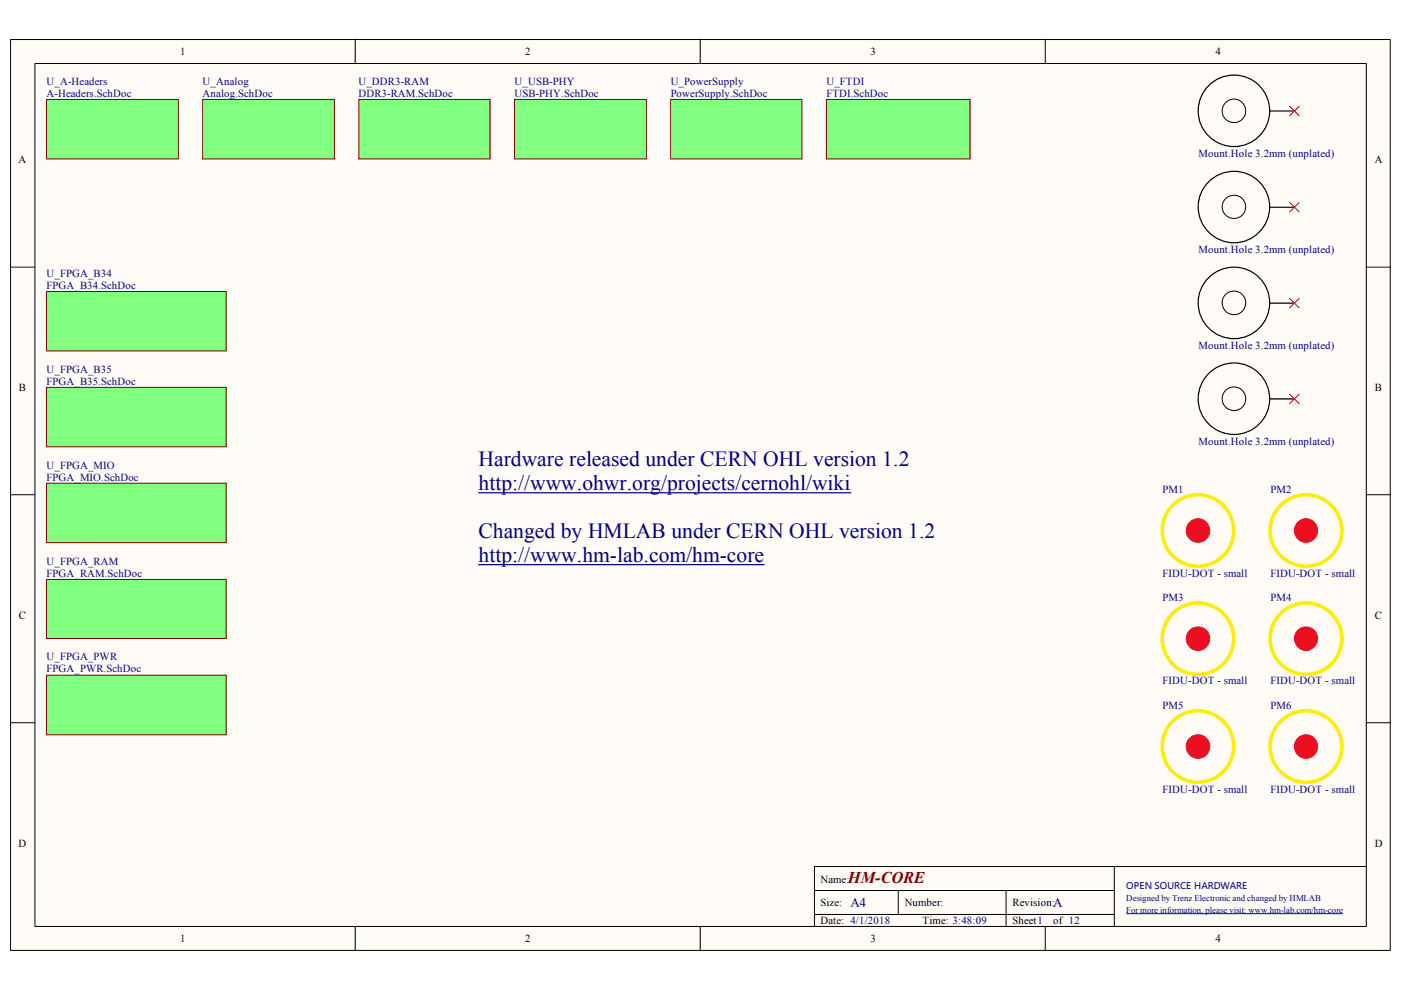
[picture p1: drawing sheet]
<svg xmlns="http://www.w3.org/2000/svg" width="297mm" height="210mm" viewBox="0 0 297 210" stroke-linecap="round" stroke-linejoin="round" font-family="sans-serif">
<path d="M2.3 8.5h292.5v193h-292.5z" fill="#fffcf8"/>
<path d="M2.2 8.4h292.6v193.1h-292.6z" fill="none" stroke="#000" stroke-width=".21"/>
<path d="M7.5 13.5h282.2v182.9h-282.2z" fill="#fffcf8"/>
<g fill="none" stroke="#000" stroke-width=".21">
<path d="M7.4 13.5h282.3v182.9h-282.3zM75.3 8.3v5.1M148.5 8.3v5.1M221.6 8.3v5.1M2.2 56.6h5.1M289.7 56.6h5.1M2.2 104.9h5.1M289.7 104.9h5.1M2.2 153.2h5.1M289.7 153.2h5.1M75.3 196.4v5.2M148.5 196.4v5.2"/>
<path d="M172.7 188.8h63.6M172.7 193.9h63.6M190.5 188.8v5.1M213.3 188.8v7.6M221.6 196.4v5.2M236.3 183.7v12.7M289.7 183.7h-117v12.7"/>
</g>
<path d="M238.8 193.7h45.9" fill="none" stroke="#000080" stroke-width=".21"/>
<path d="M9.9 21.2h27.9v12.5h-27.9z" fill="#80ff80"/>
<path d="M9.9 21.1h27.9v12.6h-27.9z" fill="none" stroke="#800000" stroke-width=".21"/>
<path d="M43 21.2h27.9v12.5h-27.9z" fill="#80ff80"/>
<path d="M43 21.1h27.9v12.6h-27.9z" fill="none" stroke="#800000" stroke-width=".21"/>
<path d="M76.2 21.2h27.7v12.5h-27.7z" fill="#80ff80"/>
<path d="M76.1 21.1h27.8v12.6h-27.8z" fill="none" stroke="#800000" stroke-width=".21"/>
<path d="M9.9 61.9h38.1v12.5h-38.1z" fill="#80ff80"/>
<path d="M9.9 61.8h38.1v12.6h-38.1z" fill="none" stroke="#800000" stroke-width=".21"/>
<path d="M9.9 82.2h38.1v12.5h-38.1z" fill="#80ff80"/>
<path d="M9.9 82.1h38.1v12.6h-38.1z" fill="none" stroke="#800000" stroke-width=".21"/>
<path d="M9.9 102.5h38.1v12.6h-38.1z" fill="#80ff80"/>
<path d="M9.9 102.4h38.1v12.7h-38.1z" fill="none" stroke="#800000" stroke-width=".21"/>
<path d="M9.9 143.3h38.1v12.5h-38.1z" fill="#80ff80"/>
<path d="M9.9 143.2h38.1v12.6h-38.1z" fill="none" stroke="#800000" stroke-width=".21"/>
<path d="M9.9 122.9h38.1v12.5h-38.1z" fill="#80ff80"/>
<path d="M9.9 122.9h38.1v12.5h-38.1z" fill="none" stroke="#800000" stroke-width=".21"/>
<path d="M175.3 21.2h30.4v12.5h-30.4z" fill="#80ff80"/>
<path d="M175.2 21.1h30.5v12.6h-30.5z" fill="none" stroke="#800000" stroke-width=".21"/>
<path d="M142.3 21.2h27.7v12.5h-27.7z" fill="#80ff80"/>
<path d="M142.2 21.1h27.8v12.6h-27.8z" fill="none" stroke="#800000" stroke-width=".21"/>
<path d="M109.2 21.2h27.8v12.5h-27.8z" fill="#80ff80"/>
<path d="M109.1 21.1h27.9v12.6h-27.9z" fill="none" stroke="#800000" stroke-width=".21"/>
<circle cx="254" cy="112.5" r="7.6" fill="none" stroke="#fe0" stroke-width=".75"/>
<circle cx="254" cy="112.5" r="2.5" fill="#ee0e22"/>
<circle cx="254" cy="112.5" r="2.5" fill="none" stroke="#ee0e22" stroke-width=".21"/>
<circle cx="276.9" cy="112.5" r="7.6" fill="none" stroke="#fe0" stroke-width=".75"/>
<circle cx="276.9" cy="112.5" r="2.47" fill="#ee0e22"/>
<circle cx="276.9" cy="112.5" r="2.47" fill="none" stroke="#ee0e22" stroke-width=".21"/>
<circle cx="276.9" cy="135.4" r="7.6" fill="none" stroke="#fe0" stroke-width=".75"/>
<circle cx="276.9" cy="135.4" r="2.47" fill="#ee0e22"/>
<circle cx="276.9" cy="135.4" r="2.47" fill="none" stroke="#ee0e22" stroke-width=".21"/>
<circle cx="276.9" cy="158.3" r="7.6" fill="none" stroke="#fe0" stroke-width=".75"/>
<circle cx="276.9" cy="158.3" r="2.48" fill="#ee0e22"/>
<circle cx="276.9" cy="158.3" r="2.48" fill="none" stroke="#ee0e22" stroke-width=".21"/>
<circle cx="254" cy="158.3" r="7.6" fill="none" stroke="#fe0" stroke-width=".75"/>
<circle cx="254" cy="158.3" r="2.5" fill="#ee0e22"/>
<circle cx="254" cy="158.3" r="2.5" fill="none" stroke="#ee0e22" stroke-width=".21"/>
<circle cx="254" cy="135.4" r="7.6" fill="none" stroke="#fe0" stroke-width=".75"/>
<circle cx="254" cy="135.4" r="2.49" fill="#ee0e22"/>
<circle cx="254" cy="135.4" r="2.49" fill="none" stroke="#ee0e22" stroke-width=".21"/>
<g fill="none" stroke="#000" stroke-width=".21">
<circle cx="261.6" cy="23.5" r="2.5"/>
<circle cx="261.6" cy="43.9" r="2.48"/>
<circle cx="261.6" cy="64.2" r="2.5"/>
<circle cx="261.6" cy="84.5" r="2.5"/>
</g>
<g fill="none" stroke="#000" stroke-width=".25">
<path d="M269.3 23.5h5.1M269.3 43.9h5.1M269.3 64.3h5.1M269.3 84.6h5.1"/>
<circle cx="261.6" cy="23.5" r="7.6"/>
<circle cx="261.6" cy="43.9" r="7.6"/>
<circle cx="261.6" cy="64.2" r="7.6"/>
<circle cx="261.6" cy="84.5" r="7.6"/>
</g>
<path d="M273.4 22.5l2.1 2.1M275.5 22.5l-2.1 2.1M273.4 42.9l2.1 2.1M275.5 42.9l-2.1 2.1M273.4 63.2l2.1 2.1M275.5 63.2l-2.1 2.1M273.4 83.6l2.1 2M275.5 83.6l-2.1 2" fill="none" stroke="#f00" stroke-width=".21"/>
<path d="M101.4 104.5h79.1" fill="none" stroke="#000080" stroke-width=".25"/>
<path d="M101.4 119.7h60.7" fill="none" stroke="#000080" stroke-width=".26"/>
<g font-size="4.6" fill="#000080">
<text x="101.5" y="98.9">Hardware released under CERN OHL version 1.2</text>
<text x="101.5" y="104">http://www.ohwr.org/projects/cernohl/wiki</text>
<text x="101.5" y="114.1">Changed by HMLAB under CERN OHL version 1.2</text>
<text x="101.5" y="119.2">http://www.hm-lab.com/hm-core</text>
</g>
<text font-size="3.5" fill="#800000" x="179.8" y="187.1">HM-CORE</text>
<g font-size="2.8" fill="#000080">
<text x="180.3" y="192.4">A4</text>
<text x="223.3" y="192.4">A</text>
</g>
<g font-size="2.3">
<text x="38.2" y="11.7">1</text>
<text x="111.4" y="11.7">2</text>
<text x="184.5" y="11.7">3</text>
<text x="257.7" y="11.7">4</text>
<text x="3.9" y="34.5">A</text>
<text x="291.5" y="34.5">A</text>
<text x="4" y="82.9">B</text>
<text x="291.5" y="82.9">B</text>
<text x="4" y="131.1">C</text>
<text x="291.5" y="131.1">C</text>
<text x="3.9" y="179.5">D</text>
<text x="291.5" y="179.5">D</text>
<text x="173.9" y="187.1">Name:</text>
<text x="173.9" y="192.2">Size:</text>
<text x="173.9" y="196">Date: 4/1/2018</text>
<text x="191.8" y="192.2">Number:</text>
<text x="195.6" y="196">Time: 3:48:09</text>
<text x="214.7" y="192.2">Revision:</text>
<text x="214.7" y="196">Sheet1</text>
<text x="223.3" y="196">of 12</text>
<text x="38.2" y="199.8">1</text>
<text x="111.4" y="199.8">2</text>
<text x="184.5" y="199.8">3</text>
<text x="257.7" y="199.8">4</text>
</g>
<g font-size="2.3" fill="#000080">
<text x="9.9" y="18">U_A-Headers</text>
<text x="9.9" y="20.6">A-Headers.SchDoc</text>
<text x="43" y="18">U_Analog</text>
<text x="43" y="20.6">Analog.SchDoc</text>
<text x="76" y="18">U_DDR3-RAM</text>
<text x="76" y="20.6">DDR3-RAM.SchDoc</text>
<text x="109.1" y="18">U_USB-PHY</text>
<text x="109.1" y="20.6">USB-PHY.SchDoc</text>
<text x="142.2" y="18">U_PowerSupply</text>
<text x="142.2" y="20.6">PowerSupply.SchDoc</text>
<text x="175.2" y="18">U_FTDI</text>
<text x="175.2" y="20.6">FTDI.SchDoc</text>
<text x="254.1" y="33.3">Mount.Hole 3.2mm (unplated)</text>
<text x="254.1" y="53.6">Mount.Hole 3.2mm (unplated)</text>
<text x="9.9" y="58.7">U_FPGA_B34</text>
<text x="9.9" y="61.2">FPGA_B34.SchDoc</text>
<text x="254.1" y="74">Mount.Hole 3.2mm (unplated)</text>
<text x="9.9" y="79.1">U_FPGA_B35</text>
<text x="9.9" y="81.6">FPGA_B35.SchDoc</text>
<text x="254.1" y="94.3">Mount.Hole 3.2mm (unplated)</text>
<text x="9.9" y="99.4">U_FPGA_MIO</text>
<text x="9.9" y="101.9">FPGA_MIO.SchDoc</text>
<text x="246.5" y="104.5">PM1</text>
<text x="269.4" y="104.5">PM2</text>
<text x="9.9" y="119.7">U_FPGA_RAM</text>
<text x="9.9" y="122.3">FPGA_RAM.SchDoc</text>
<text x="246.5" y="122.3">FIDU-DOT - small</text>
<text x="269.4" y="122.3">FIDU-DOT - small</text>
<text x="246.5" y="127.3">PM3</text>
<text x="269.4" y="127.3">PM4</text>
<text x="9.9" y="140">U_FPGA_PWR</text>
<text x="9.9" y="142.6">FPGA_PWR.SchDoc</text>
<text x="246.5" y="145.1">FIDU-DOT - small</text>
<text x="269.4" y="145.1">FIDU-DOT - small</text>
<text x="246.5" y="150.3">PM5</text>
<text x="269.4" y="150.3">PM6</text>
<text x="246.5" y="168.1">FIDU-DOT - small</text>
<text x="269.4" y="168.1">FIDU-DOT - small</text>
</g>
<g font-size="1.9" fill="#000080">
<text x="238.8" y="191">Designed by Trenz Electronic and changed by HMLAB</text>
<text x="238.8" y="188.4">OPEN SOURCE HARDWARE</text>
<text x="238.8" y="193.5">For more information, please visit: www.hm-lab.com/hm-core</text>
</g>
</svg>
